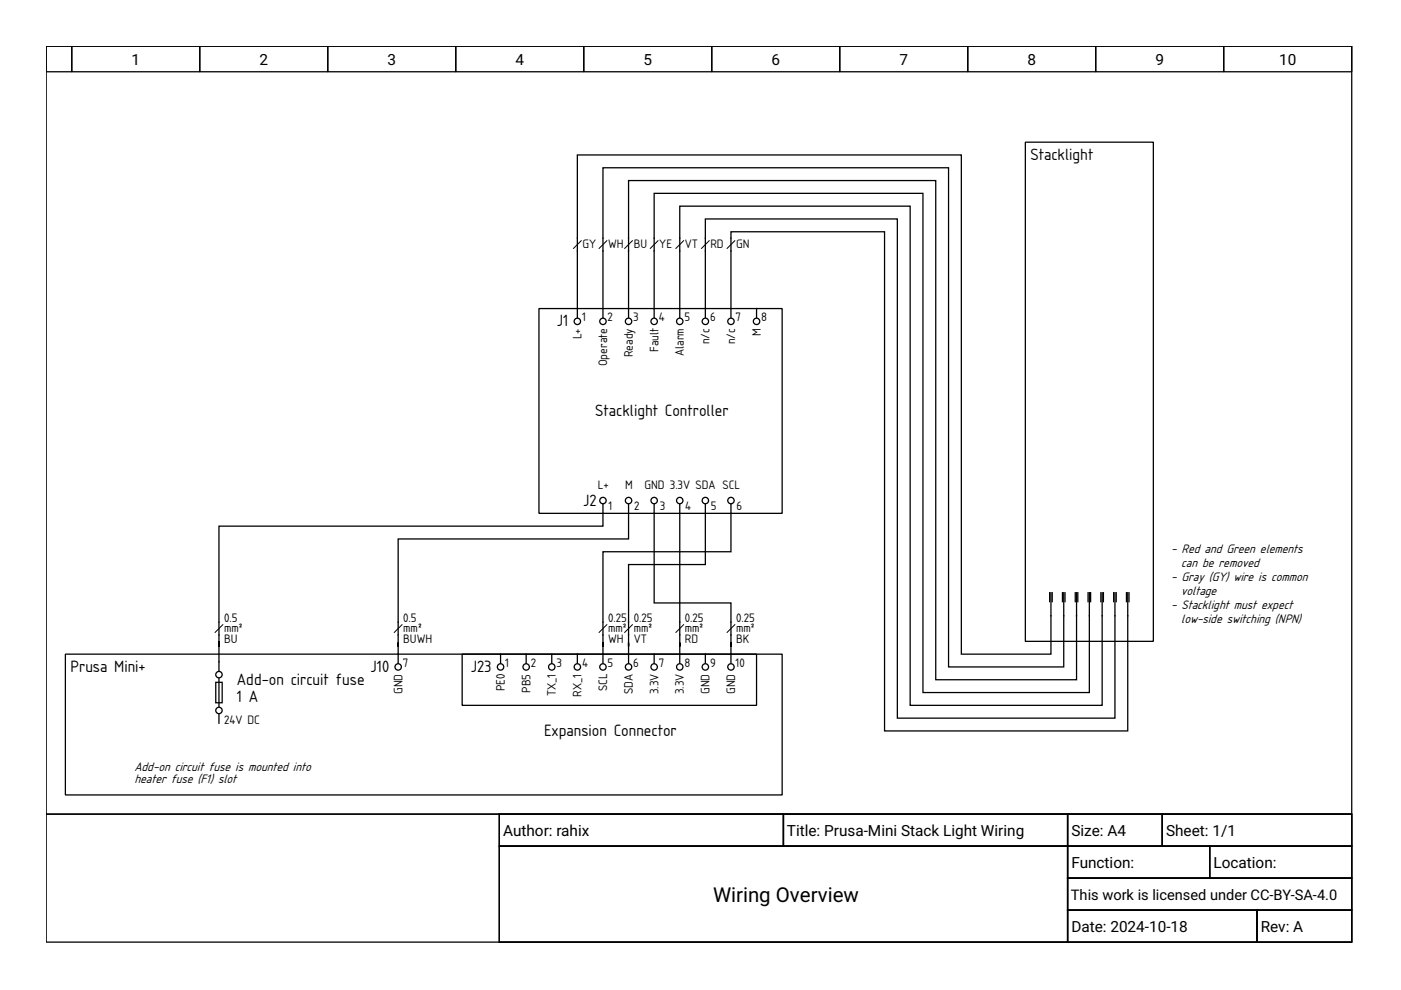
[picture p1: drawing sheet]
<svg xmlns="http://www.w3.org/2000/svg" width="297mm" height="210mm" viewBox="0 0 297 210" stroke-linecap="round" stroke-linejoin="round" font-family="sans-serif">
<g fill="none" stroke="#000" stroke-width=".27">
<path d="M9.8 9.8h276.8v162.8h-276.8zM9.8 9.8h5.4v5.4h-5.4zM15.2 9.8h27.2v5.4h-27.2zM42.4 9.8h27.1v5.4h-27.1zM69.5 9.8h27.1v5.4h-27.1zM96.6 9.8h27.2v5.4h-27.2zM123.8 9.8h27.1v5.4h-27.1zM150.9 9.8h27.1v5.4h-27.1zM178 9.8h27.2v5.4h-27.2zM205.2 9.8h27.1v5.4h-27.1zM232.3 9.8h27.2v5.4h-27.2zM259.5 9.8h27.1v5.4h-27.1z"/>
<path d="M217.4 30.1h27.1v105.9h-27.1zM114.3 65.4h51.5v43.4h-51.5zM122.4 67.3v-34.4h81.4v105.8h19v-13M127.8 67.3v-31.7h73.3v105.8h24.4v-15.7M133.3 67.3v-29h65.1v105.8h29.8v-18.4M138.7 67.3v-26.3h57v105.8h35.3v-21.1M144.1 67.3v-23.6h48.9v105.8h40.7v-23.8M149.5 67.3v-20.9h40.8v105.9h46.1v-26.6M155 67.3v-18.2h32.5v105.9h51.6v-29.3M160.4 65.4v1.9M127.8 106.9v4.7h-81.4v30.6M133.3 106.9v7.4h-48.9v26.3"/>
<path d="M138.7 106.9v20.9h16.3v12.8M144.1 106.9v33.7M149.5 106.9v12.8h-16.2v20.9M155 106.9v10.1h-27.2v23.6M13.9 138.7h151.9v29.8h-151.9zM98 138.7h62.4v10.8h-62.4zM106.1 138.7v1.9M111.6 138.7v1.9M117 138.7v1.9M122.4 138.7v1.9M138.7 138.7v1.9M149.5 138.7v1.9"/>
<path d="M222.5 125.7v1.9M223.1 125.7v1.9M225.3 125.7v1.9M225.8 125.7v1.9M228 125.7v1.9M228.5 125.7v1.9M230.7 125.7v1.9M231.2 125.7v1.9M233.4 125.7v1.9M233.9 125.7v1.9M236.1 125.7v1.9M236.7 125.7v1.9"/>
<path d="M238.8 125.7v1.9M239.4 125.7v1.9M45.7 144.7h1.4v4.3h-1.4zM46.4 143.8v6M46.4 151.4v1.9M9.8 172.6h276.8v27.2h-276.8zM105.9 172.6h60.2v6.8h-60.2zM105.9 179.4h120.4v20.4h-120.4zM166.1 172.6h60.2v6.8h-60.2zM226.3 172.6h20.1v6.8h-20.1zM226.3 179.4h30.2v6.8h-30.2zM246.4 172.6h40.2v6.8h-40.2z"/>
<path d="M256.5 179.4h30.1v6.8h-30.1zM226.3 186.2h60.3v6.8h-60.3zM226.3 193h40.2v6.8h-40.2zM266.5 193h20.1v6.8h-20.1z"/>
<circle cx="122.4" cy="68.1" r=".68"/>
<circle cx="127.8" cy="68.1" r=".68"/>
<circle cx="133.3" cy="68.1" r=".68"/>
<circle cx="138.7" cy="68.1" r=".68"/>
<circle cx="144.1" cy="68.1" r=".68"/>
<circle cx="149.5" cy="68.1" r=".68"/>
<circle cx="155" cy="68.1" r=".68"/>
<circle cx="160.4" cy="68.1" r=".68"/>
<circle cx="127.8" cy="106.1" r=".68"/>
<circle cx="133.3" cy="106.1" r=".68"/>
<circle cx="138.7" cy="106.1" r=".68"/>
<circle cx="144.1" cy="106.1" r=".68"/>
<circle cx="149.5" cy="106.1" r=".68"/>
<circle cx="155" cy="106.1" r=".68"/>
<circle cx="46.4" cy="150.6" r=".68"/>
<circle cx="46.4" cy="143" r=".68"/>
<circle cx="84.4" cy="141.4" r=".68"/>
<circle cx="106.1" cy="141.4" r=".68"/>
<circle cx="111.6" cy="141.4" r=".68"/>
<circle cx="117" cy="141.4" r=".68"/>
<circle cx="122.4" cy="141.4" r=".68"/>
<circle cx="127.8" cy="141.4" r=".68"/>
<circle cx="133.3" cy="141.4" r=".68"/>
<circle cx="138.7" cy="141.4" r=".68"/>
<circle cx="144.1" cy="141.4" r=".68"/>
<circle cx="149.5" cy="141.4" r=".68"/>
<circle cx="155" cy="141.4" r=".68"/>
</g>
<g fill="none" stroke="#000" stroke-width=".21">
<path d="M123.2 51l-1.6 1.7M128.7 51l-1.7 1.7M134.1 51l-1.6 1.7M139.5 51l-1.6 1.7M144.9 51l-1.6 1.7M150.4 51l-1.7 1.7M155.8 51l-1.6 1.7M47.2 132.5l-1.6 1.6M85.2 132.5l-1.6 1.6M128.7 132.5l-1.7 1.6M134.1 132.5l-1.6 1.6M144.9 132.5l-1.6 1.6"/>
<path d="M155.8 132.5l-1.6 1.6"/>
</g>
<text font-size="4.3" x="151.2" y="191.2">Wiring Overview</text>
<g font-size="3.3">
<text x="27.9" y="13.7">1</text>
<text x="55" y="13.7">2</text>
<text x="82.1" y="13.7">3</text>
<text x="109.3" y="13.7">4</text>
<text x="136.4" y="13.7">5</text>
<text x="163.6" y="13.7">6</text>
<text x="190.7" y="13.7">7</text>
<text x="217.8" y="13.7">8</text>
<text x="245" y="13.7">9</text>
<text x="271.2" y="13.7">10</text>
<text x="218.5" y="33.9">Stacklight</text>
<text x="118.1" y="69.2">J1</text>
<text x="126.2" y="88.2">Stacklight Controller</text>
<text x="123.6" y="107.2">J2</text>
<text x="14.9" y="142.5">Prusa Mini+</text>
<text x="78.6" y="142.5">J10</text>
<text x="99.8" y="142.5">J23</text>
<text x="50.2" y="145.2">Add-on circuit fuse</text>
<text x="50.2" y="148.7">1 A</text>
<text x="115.4" y="156.1">Expansion Connector</text>
<text x="106.7" y="177.2">Author: rahix</text>
<text x="166.8" y="177.2">Title: Prusa-Mini Stack Light Wiring</text>
<text x="227.2" y="177.2">Size: A4</text>
<text x="247.2" y="177.2">Sheet: 1/1</text>
<text x="227.2" y="184">Function:</text>
<text x="257.3" y="184">Location:</text>
<text x="227.2" y="197.6">Date: 2024-10-18</text>
<text x="267.3" y="197.6">Rev: A</text>
</g>
<text font-size="3.1" x="227.1" y="190.7">This work is licensed under CC-BY-SA-4.0</text>
<g font-size="2.5">
<text x="248.3" y="117.3">- Red and Green elements</text>
<text x="248.3" y="123.2">- Gray (GY) wire is common</text>
<text x="250.5" y="120.2">can be removed</text>
<text x="248.3" y="129.2">- Stacklight must expect</text>
<text x="250.5" y="126.2">voltage</text>
<text x="250.5" y="132.2">low-side switching (NPN)</text>
<text x="28.5" y="163.4">Add-on circuit fuse is mounted into</text>
<text x="28.5" y="166.1">heater fuse (F1) slot</text>
</g>
<g font-size="2.4">
<text x="123.5" y="52.7">GY</text>
<text x="128.9" y="52.7">WH</text>
<text x="134.4" y="52.7">BU</text>
<text x="139.8" y="52.7">YE</text>
<text x="145.2" y="52.7">VT</text>
<text x="150.6" y="52.7">RD</text>
<text x="156.1" y="52.7">GN</text>
<text x="123.3" y="71.9" transform="rotate(-90 123.3 71.9)">L+</text>
<text x="123.4" y="68.1">1</text>
<text x="128.8" y="68.1">2</text>
<text x="134.3" y="68.1">3</text>
<text x="139.7" y="68.1">4</text>
<text x="145.1" y="68.1">5</text>
<text x="150.5" y="68.1">6</text>
<text x="156" y="68.1">7</text>
<text x="161.3" y="71.2" transform="rotate(-90 161.3 71.2)">M</text>
<text x="161.4" y="68.1">8</text>
<text x="128.7" y="77.7" transform="rotate(-90 128.7 77.7)">Operate</text>
<text x="134.2" y="75.7" transform="rotate(-90 134.2 75.7)">Ready</text>
<text x="139.6" y="74.7" transform="rotate(-90 139.6 74.7)">Fault</text>
<text x="145" y="75.5" transform="rotate(-90 145 75.5)">Alarm</text>
<text x="150.4" y="73" transform="rotate(-90 150.4 73)">n/c</text>
<text x="155.9" y="73" transform="rotate(-90 155.9 73)">n/c</text>
<text x="126.7" y="103.6">L+</text>
<text x="132.5" y="103.6">M</text>
<text x="136.6" y="103.6">GND 3.3V SDA SCL</text>
<text x="129" y="108.2">1</text>
<text x="134.4" y="108.2">2</text>
<text x="139.9" y="108.2">3</text>
<text x="145.3" y="108.2">4</text>
<text x="150.7" y="108.2">5</text>
<text x="156.2" y="108.2">6</text>
<text x="47.5" y="131.9">0.5</text>
<text x="85.5" y="131.9">0.5</text>
<text x="128.9" y="131.9">0.25</text>
<text x="134.4" y="131.9">0.25</text>
<text x="145.2" y="131.9">0.25</text>
<text x="156.1" y="131.9">0.25</text>
<text x="47.5" y="134.1">mm²</text>
<text x="47.5" y="136.3">BU</text>
<text x="85.5" y="134.1">mm²</text>
<text x="85.5" y="136.3">BUWH</text>
<text x="128.9" y="134.1">mm²</text>
<text x="128.9" y="136.3">WH</text>
<text x="134.4" y="134.1">mm²</text>
<text x="134.4" y="136.3">VT</text>
<text x="145.2" y="134.1">mm²</text>
<text x="145.2" y="136.3">RD</text>
<text x="156.1" y="134.1">mm²</text>
<text x="156.1" y="136.3">BK</text>
<text x="85.4" y="141.4">7</text>
<text x="107.1" y="141.4">1</text>
<text x="112.5" y="141.4">2</text>
<text x="118" y="141.4">3</text>
<text x="123.4" y="141.4">4</text>
<text x="128.8" y="141.4">5</text>
<text x="134.3" y="141.4">6</text>
<text x="139.7" y="141.4">7</text>
<text x="145.1" y="141.4">8</text>
<text x="150.5" y="141.4">9</text>
<text x="156" y="141.4">10</text>
<text x="85.3" y="147.1" transform="rotate(-90 85.3 147.1)">GND</text>
<text x="107" y="146.6" transform="rotate(-90 107 146.6)">PE0</text>
<text x="112.5" y="146.9" transform="rotate(-90 112.5 146.9)">PB5</text>
<text x="117.9" y="147.6" transform="rotate(-90 117.9 147.6)">TX_1</text>
<text x="123.3" y="147.7" transform="rotate(-90 123.3 147.7)">RX_1</text>
<text x="128.7" y="146.6" transform="rotate(-90 128.7 146.6)">SCL</text>
<text x="134.2" y="147.1" transform="rotate(-90 134.2 147.1)">SDA</text>
<text x="139.6" y="147.2" transform="rotate(-90 139.6 147.2)">3.3V</text>
<text x="145" y="147.2" transform="rotate(-90 145 147.2)">3.3V</text>
<text x="150.4" y="147.1" transform="rotate(-90 150.4 147.1)">GND</text>
<text x="155.9" y="147.1" transform="rotate(-90 155.9 147.1)">GND</text>
<text x="47.5" y="153.5">24V DC</text>
</g>
</svg>
